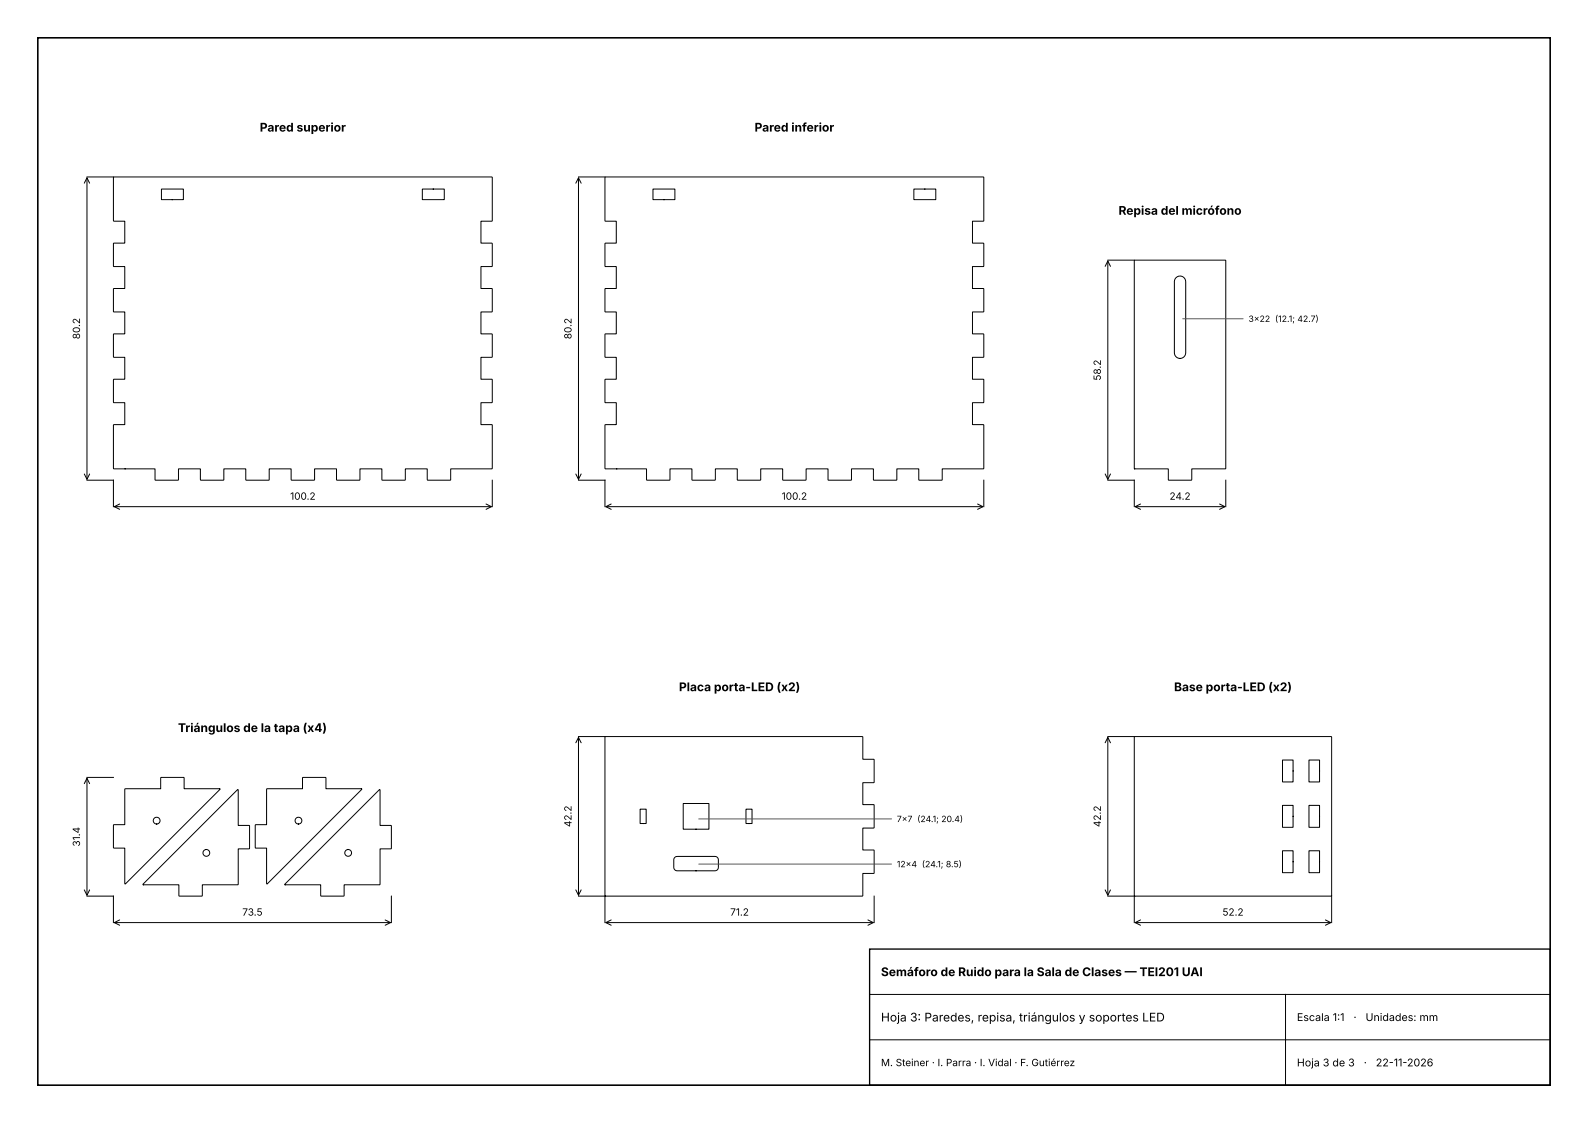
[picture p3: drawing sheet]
<svg xmlns="http://www.w3.org/2000/svg" width="420mm" height="297mm" viewBox="0 0 420 297" stroke-linecap="round" stroke-linejoin="round" font-family="sans-serif">
<path d="M10 10h400v277h-400z" fill="none" stroke="#000" stroke-width=".42"/>
<path d="M230 251h180v36h-180z" fill="none" stroke="#000" stroke-width=".35"/>
<g fill="none" stroke="#000" stroke-width=".26">
<path d="M22.3 48.4l.7-1.4 .7 1.4M23 47v79.8M23 46.8h7M30 46.9l100.1-.1 .1 11.6-3 .1v5.8l3 .1v6l-3 .1v5.8l3 .1v6l-3 .1v5.8l3 .1v6l-3 .1v5.8l3 .1v6l-3 .1v5.8l3 .1v11.5l-11 .1-.1 3h-6l-.1-3h-5.8l-.1 3h-6l-.1-3h-5.8l-.1 3h-6l-.1-3h-5.8l-.1 3h-6l-.1-3h-5.8l-.1 3h-6l-.1-3h-5.8l-.1 3h-6l-.1-3h-5.8l-.1 3h-6l-.1-3h-10.9l-.1-11.6 3-.1v-5.8l-3-.1v-6l3-.1v-5.8l-3-.1v-6l3-.1v-5.8l-3-.1v-6l3-.1v-5.8l-3-.1v-6l3-.1v-5.8l-3-.1zM42.7 50h5.8v2.8h-5.8zM111.7 50h5.8v2.8h-5.8zM152.3 48.4l.7-1.4 .7 1.4M153 47v79.8M153 46.8h7M160 46.9l100.1-.1 .1 11.6-3 .1v5.8l3 .1v6l-3 .1v5.8l3 .1v6l-3 .1v5.8l3 .1v6l-3 .1v5.8l3 .1v6l-3 .1v5.8l3 .1v11.5l-11 .1-.1 3h-6l-.1-3h-5.8l-.1 3h-6l-.1-3h-5.8l-.1 3h-6l-.1-3h-5.8l-.1 3h-6l-.1-3h-5.8l-.1 3h-6l-.1-3h-5.8l-.1 3h-6l-.1-3h-5.8l-.1 3h-6l-.1-3h-10.9l-.1-11.6 3-.1v-5.8l-3-.1v-6l3-.1v-5.8l-3-.1v-6l3-.1v-5.8l-3-.1v-6l3-.1v-5.8l-3-.1v-6l3-.1v-5.8l-3-.1zM172.7 50h5.8v2.8h-5.8zM241.7 50h5.8v2.8h-5.8z"/>
<path d="M292.3 70.4l.7-1.4 .7 1.4M293 69v57.8M293 68.8h7M300 68.9h24.2l-.1 55.1h-8.9l-.1 3h-6l-.1-3-9-.1zM311 73.4a1.5 1.5 0 0 1 1.7-.3 1.5 1.5 0 0 1 .9 1.4v18.8a1.5 1.5 0 0 1-1.5 1.5 1.5 1.5 0 0 1-1.5-1.5v-18.8zM22.3 125.4l.7 1.4 .7-1.4M23 127h7v7M30.2 134h99.8M31.6 133.3l-1.4 .7 1.4 .7M128.6 133.3l1.4 .7-1.4 .7M130.2 127v7M152.3 125.4l.7 1.4 .7-1.4"/>
<path d="M153 127h7v7M160.2 134h99.8M161.6 133.3l-1.4 .7 1.4 .7M258.6 133.3l1.4 .7-1.4 .7M260.2 127v7M292.3 125.4l.7 1.4 .7-1.4M293 127h7v7M300.2 134h23.8M301.6 133.3l-1.4 .7 1.4 .7M322.6 133.3l1.4 .7-1.4 .7M324.2 127v7M152.3 196.4l.7-1.4 .7 1.4"/>
<path d="M153 195v41.8M153 194.8h7M160 194.9l68.1-.1 .1 6 3 .1v6l-3 .1v5.8l3 .1v6l-3 .1v5.8l3 .1v6l-3 .1v5.9l-68.1 .1zM292.3 196.4l.7-1.4 .7 1.4M293 195v41.8M293 194.8h7M300 194.9l52.1-.1 .1 42.1-52.1 .1zM22.3 207.2l.7-1.4 .7 1.4M23 205.8v31M23 205.6h7M33 208.7l9.5-.1 .1-3h6l.1 3 9.5 .1-25.1 25.1-.1-9.5-3-.1v-6l3-.1zM62.8 208.8l.2 .1v9.4l3 .1v6l-3 .1v9.4l-9.5 .1-.1 3h-6l-.1-3h-9.4l-.1-.2z"/>
<path d="M70.5 208.7l9.5-.1 .1-3h6l.1 3 9.5 .1-25.1 25.1-.1-9.5-3-.1v-6l3-.1zM100.3 208.8l.2 .1v9.4l3 .1v6l-3 .1v9.4l-9.5 .1-.1 3h-6l-.1-3h-9.4l-.1-.2zM169.3 214h1.6v3.8h-1.6zM180.7 212.5h6.8v6.8h-6.8zM197.3 214h1.6v3.8h-1.6zM339.2 213h2.8v5.8h-2.8zM339.2 201h2.8v5.8h-2.8zM346.2 213h2.8v5.8h-2.8zM346.2 201h2.8v5.8h-2.8zM22.3 235.4l.7 1.4 .7-1.4M23 237h7v7M103.5 237v7"/>
<path d="M152.3 235.4l.7 1.4 .7-1.4M153 237h7v7M178.5 226.8l.6-.3h10.2l.7 .7v2.4l-.3 .4-.6 .3h-10.2l-.4-.3-.3-.6v-2zM231.2 237v7M292.3 235.4l.7 1.4 .7-1.4M293 237h7v7M339.2 225h2.8v5.8h-2.8zM346.2 225h2.8v5.8h-2.8zM352.2 237v7M30.2 244h73.1M31.6 243.3l-1.4 .7 1.4 .7M101.9 243.3l1.4 .7-1.4 .7"/>
<path d="M160.2 244h70.8M161.6 243.3l-1.4 .7 1.4 .7M229.6 243.3l1.4 .7-1.4 .7M300.2 244h51.8M301.6 243.3l-1.4 .7 1.4 .7M350.6 243.3l1.4 .7-1.4 .7M230 275h180M230 263h180M340 263v24"/>
<circle cx="41.4" cy="217" r=".9"/>
<circle cx="78.9" cy="217" r=".9"/>
<circle cx="54.6" cy="225.6" r=".9"/>
<circle cx="92.1" cy="225.6" r=".9"/>
</g>
<path d="M312.8 84.3h16M184.8 216.6h51M184.8 228.5h51" fill="none" stroke="#555" stroke-width=".26"/>
<g font-size="3.2">
<text x="68.7" y="34.8">Pared superior</text>
<text x="199.6" y="34.8">Pared inferior</text>
<text x="295.8" y="56.8">Repisa del micrófono</text>
<text x="179.6" y="182.8">Placa porta-LED (x2)</text>
<text x="310.5" y="182.8">Base porta-LED (x2)</text>
<text x="47.1" y="193.6">Triángulos de la tapa (x4)</text>
<text x="233" y="258.2">Semáforo de Ruido para la Sala de Clases — TEI201 UAI</text>
<text x="233" y="270.2">Hoja 3: Paredes, repisa, triángulos y soportes LED</text>
</g>
<g font-size="2.8">
<text x="343" y="270">Escala 1:1</text>
<text x="358" y="270">·</text>
<text x="361.2" y="270">Unidades: mm</text>
<text x="343" y="282">Hoja 3 de 3</text>
<text x="360.7" y="282">·</text>
<text x="363.9" y="282">22-11-2026</text>
</g>
<g font-size="2.6">
<text x="21.2" y="89.7" transform="rotate(-90 21.2 89.7)">80.2</text>
<text x="151.2" y="89.7" transform="rotate(-90 151.2 89.7)">80.2</text>
<text x="291.2" y="100.7" transform="rotate(-90 291.2 100.7)">58.2</text>
<text x="76.7" y="132.2">100.2</text>
<text x="206.7" y="132.2">100.2</text>
<text x="309.3" y="132.2">24.2</text>
<text x="151.2" y="218.7" transform="rotate(-90 151.2 218.7)">42.2</text>
<text x="291.2" y="218.7" transform="rotate(-90 291.2 218.7)">42.2</text>
<text x="21.2" y="223.9" transform="rotate(-90 21.2 223.9)">31.4</text>
<text x="64.1" y="242.2">73.5</text>
<text x="193.1" y="242.2">71.2</text>
<text x="323.3" y="242.2">52.2</text>
<text x="233" y="282">M. Steiner · I. Parra · I. Vidal · F. Gutiérrez</text>
</g>
<g font-size="2.3">
<text x="330.2" y="85.1">3×22 (12.1; 42.7)</text>
<text x="237.2" y="217.4">7×7 (24.1; 20.4)</text>
<text x="237.2" y="229.4">12×4 (24.1; 8.5)</text>
</g>
</svg>
